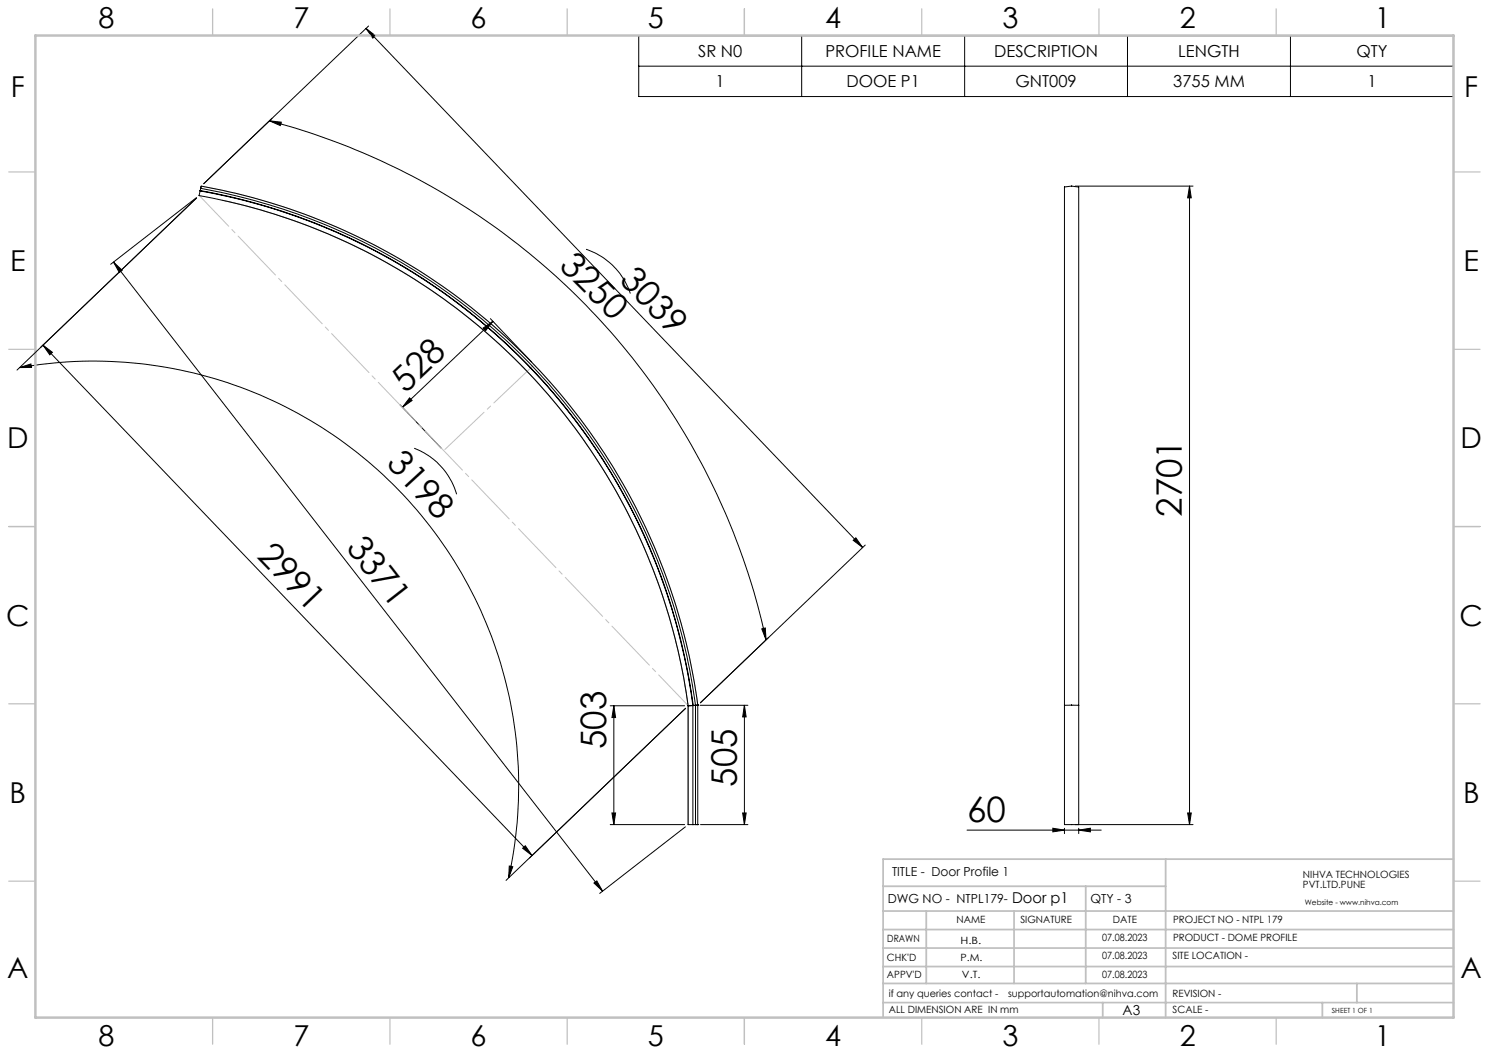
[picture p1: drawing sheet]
<svg xmlns="http://www.w3.org/2000/svg" width="420mm" height="297mm" viewBox="0 0 420 297" stroke-linecap="round" stroke-linejoin="round" font-family="sans-serif">
<g fill="none" stroke="#000" stroke-width=".28">
<path d="M103.2 8l2.7 2.1-.7 .7zM103.2 8l140.1 146.4M104 7.3l-46.5 44.5 19.2-18.4M180.2 10.1h229.8v17.1h-229.8zM180.2 18.7h229.8M226.1 10.1v17.1M272.1 10.1v17.1M318 10.1v17.1M364 10.1v17.1M76 34.1l3.3 .4-.2 .9zM76 34.1a194.1 194.1 0 0 1 140.1 146.4M55.4 55.8l-24.2 18.7"/>
<path d="M55.5 55.8l-50.7 48.6M56.2 55.2a169.2 169.2 0 0 1 137.9 143.9M56.2 55.1v.1M56.4 53.9h.1M56.4 53.9a170.4 170.4 0 0 1 139 145.1M56.4 53.9l-.2 1.2M56.5 53.8a170.8 170.8 0 0 1 139.1 145.2M56.5 53.7v.1M56.5 53.8h-.1M56.6 53.1a171.2 171.2 0 0 1 139.6 145.8M56.6 53.1h.1M56.6 53.1l-.1 .6"/>
<path d="M56.7 52.7l.1-.2a171.9 171.9 0 0 1 140 146.4M56.7 52.7v.1M56.7 52.8l-.1 .3M300.2 52.8v146.1M300.2 52.8h.1M300.3 52.7l1.9-.2 2.1 .2v146.2M303.3 52.5h33.2M335.5 52.5l.5 3.3h-1zM335.5 52.5v180.1M32 73.9l2.5 2.3-.8 .7zM32 73.9l138 177.5M165.3 70.3a19.6 19.6 0 0 1 12.5 12.5"/>
<path d="M12.1 97.4l138 143.9M12.1 97.4l2.7 2-.8 .7zM136.3 92.5l2.7-1.9-2 2.7zM138.3 89.9l11.7 12.2M139 90.6l-25.5 24.3M5.5 103.7l3.2-1 .2 .9zM5.5 103.7a119.9 119.9 0 0 1 138 143.9M112.8 114.2l11.7 12.2M115.5 112.2l.7 .8-2.7 1.9zM116.8 126.4a19.8 19.8 0 0 1 12 13M240.7 152.4l.7-.7 1.9 2.7zM244.1 153.7l-46.5 44.5 19.2-18.4"/>
<path d="M214.9 177.4l1-.3 .2 3.4zM172.1 199.1h21M173.1 199.1l.5 3.3h-1zM173.1 199.1v33.5M194.1 199.1h.1M194.1 199.1v33.5M195.4 199h.1M195.4 199l-1.3 .1M195.4 199h.2M195.4 199v33.6M196.2 199v33.6M196.2 198.9h.1"/>
<path d="M196.2 198.9l-.6 .1M196.2 198.9h.4M196.6 198.9h.1M196.8 198.9h.1M196.8 198.9v33.7M196.8 198.9h-.2M197.5 198.9h13.5M210 198.9v33.7M210 198.9l.5 3.3h-1zM300.2 198.9h.1M300.2 198.9v33.7M302.2 198.9h.1"/>
<path d="M302.2 198.9h-1.9M302.3 198.9h1.9M304.2 198.9h.1M304.3 198.9l-.1 33.7M147.4 239.3l.8-.8 1.9 2.8zM172.1 232.6h21M172.6 229.3h1l-.5 3.3zM193.3 233.2l-24.1 18.8M194.1 232.6h.1M194.1 232.6h2.7M195.5 232.6h.1M196.6 232.6h.1"/>
<path d="M196.8 232.6h.1M197.6 232.6h13.4M209.5 229.3h1l-.5 3.3zM272.8 234.1h37.8M297 233.6l3.2 .5-3.2 .5zM300.2 233.6v1.5M300.2 232.6h.1M300.3 232.6h36.2M304.3 234.1l3.3-.5v1zM304.3 233.6v1.5M335 229.3h1l-.5 3.3zM143.7 244.3l.9 .2-1.1 3.1z"/>
<path d="M149.4 242l44-42.2-50.7 48.5M167.5 249.1l.8-.6 1.7 2.9z"/>
</g>
<path d="M56.8 52.5a171.9 171.9 0 0 1 140 146.4" fill="none" stroke="#c0c0c0" stroke-width=".28"/>
<path d="M62.7 56.5a169.1 169.1 0 0 1 131.4 142.6v33.5" fill="none" stroke="#808080" stroke-width=".28"/>
<path d="M56.2 55.1l137.9 144" fill="none" stroke="#c0c0c0" stroke-width=".28" stroke-dasharray="15.2 1.3 1.3 1.3" stroke-dashoffset="3.2"/>
<path d="M125.2 127.1l25.5-24.3" fill="none" stroke="#c0c0c0" stroke-width=".28" stroke-dasharray="15.2 1.3 1.3 1.3" stroke-dashoffset="-.5"/>
<g fill="none" stroke="#c0c0c0" stroke-width=".35">
<path d="M60 2.5v7.5M110 2.5v7.5M160 2.5v7.5M210 2.5v7.5M260 2.5v7.5M310 2.5v7.5M360 2.5v7.5M2.5 48.5h7.5M410 48.5h7.5M2.5 98.5h7.5M410 98.5h7.5M2.5 148.5h7.5"/>
<path d="M410 148.5h7.5M2.5 198.5h7.5M410 198.5h7.5M2.5 248.5h7.5M410 248.5h7.5M60 287v7.5M110 287v7.5M160 287v7.5M210 287v7.5M260 287v7.5M310 287v7.5M360 287v7.5"/>
</g>
<g fill="none" stroke="#c0c0c0" stroke-width=".5">
<path d="M249.1 257h160.9M249.1 250h79.7M261.3 257v20.4M286 257v20.4M306.2 250v27.4M328.8 242.3v44.7M410 242.3h-160.9v44.7M249.1 272.6h160.9M249.1 267.4h160.9M249.1 262.2h160.9M249.1 277.4h160.9M382.7 277.4v5.4"/>
<path d="M249.1 282.8h160.9M311 282.8v4.2M373 282.8v4.2"/>
</g>
<path d="M10 10h400v277h-400z" fill="none" stroke="#c0c0c0" stroke-width=".7"/>
<g fill="#000">
<path d="M335.5 52.5l.5 3.3h-1zM335 229.3h1l-.5 3.3z"/>
<path d="M32 73.9l2.5 2.3-.8 .7zM167.5 249.1l.8-.6 1.7 2.9z"/>
<path d="M12.1 97.4l2.7 2-.8 .7zM147.4 239.3l.8-.8 1.9 2.8z"/>
<path d="M115.5 112.2l.7 .8-2.7 1.9zM136.3 92.5l2.7-1.9-2 2.7z"/>
<path d="M240.7 152.4l.7-.7 1.9 2.7zM103.2 8l2.7 2.1-.7 .7z"/>
<path d="M214.9 177.4l1-.3 .2 3.4zM76 34.1l3.3 .4-.2 .9z"/>
<path d="M172.6 229.3h1l-.5 3.3zM173.1 199.1l.5 3.3h-1z"/>
<path d="M209.5 229.3h1l-.5 3.3zM210 198.9l.5 3.3h-1z"/>
<path d="M297 233.6l3.2 .5-3.2 .5zM304.3 234.1l3.3-.5v1z"/>
<path d="M143.7 244.3l.9 .2-1.1 3.1zM5.5 103.7l3.2-1 .2 .9z"/>
</g>
<g font-size="9.9">
<text x="157.5" y="75.2" transform="rotate(45 157.5 75.2)">3250</text>
<text x="174.5" y="79.3" transform="rotate(46 174.5 79.3)">3039</text>
<text x="114.4" y="111.1" transform="rotate(-44 114.4 111.1)">528</text>
<text x="108.8" y="131" transform="rotate(47 108.8 131)">3198</text>
<text x="333.4" y="145.8" transform="rotate(-90 333.4 145.8)">2701</text>
<text x="97.4" y="154.5" transform="rotate(52 97.4 154.5)">3371</text>
<text x="72.3" y="157" transform="rotate(46 72.3 157)">2991</text>
<text x="171" y="211.3" transform="rotate(-90 171 211.3)">503</text>
<text x="207.8" y="221.8" transform="rotate(-90 207.8 221.8)">505</text>
<text x="272.8" y="232">60</text>
</g>
<g font-size="8.1">
<text x="27.8" y="8">8</text>
<text x="82.8" y="8">7</text>
<text x="132.8" y="8">6</text>
<text x="182.8" y="8">5</text>
<text x="232.8" y="8">4</text>
<text x="282.8" y="8">3</text>
<text x="332.8" y="8">2</text>
<text x="387.8" y="8">1</text>
<text x="3" y="27.2">F</text>
<text x="413" y="27.2">F</text>
<text x="2.8" y="76.5">E</text>
<text x="412.8" y="76.5">E</text>
<text x="2" y="126.5">D</text>
<text x="412" y="126.5">D</text>
<text x="1.7" y="176.5">C</text>
<text x="411.7" y="176.5">C</text>
<text x="2.7" y="226.5">B</text>
<text x="412.7" y="226.5">B</text>
<text x="2" y="275.7">A</text>
<text x="412" y="275.7">A</text>
<text x="27.8" y="295">8</text>
<text x="82.8" y="295">7</text>
<text x="132.8" y="295">6</text>
<text x="182.8" y="295">5</text>
<text x="232.8" y="295">4</text>
<text x="282.8" y="295">3</text>
<text x="332.8" y="295">2</text>
<text x="387.8" y="295">1</text>
</g>
<g font-size="4.7">
<text x="196.9" y="16">SR N0</text>
<text x="232.8" y="16">PROFILE NAME</text>
<text x="280.4" y="16">DESCRIPTION</text>
<text x="332.4" y="16">LENGTH</text>
<text x="382.6" y="16">QTY</text>
<text x="201.9" y="24.6">1</text>
<text x="238.8" y="24.6">DOOE P1</text>
<text x="286.4" y="24.6">GNT009</text>
<text x="330.9" y="24.6">3755 MM</text>
<text x="385.7" y="24.6">1</text>
</g>
<text font-size="4.2" x="285.5" y="254.7">Door p1</text>
<text font-size="3.9" x="316.7" y="286.4">A3</text>
<g font-size="3.5">
<text x="251.6" y="247">TITLE - Door Profile 1</text>
<text x="250.4" y="254.8">DWG NO - NTPL179-</text>
<text x="307.6" y="254.8">QTY - 3</text>
</g>
<g font-size="2.8">
<text x="367.5" y="247.7">NIHVA TECHNOLOGIES</text>
<text x="367.5" y="250.5">PVT.LTD.PUNE</text>
<text x="269.8" y="260.4">NAME</text>
<text x="287.8" y="260.4">SIGNATURE</text>
<text x="313.9" y="260.5">DATE</text>
<text x="330.9" y="260.5">PROJECT NO - NTPL 179</text>
<text x="250.3" y="265.7">DRAWN</text>
<text x="270.9" y="266.1">H.B.</text>
<text x="310.9" y="265.5">07.08.2023</text>
<text x="330.9" y="265.5">PRODUCT - DOME PROFILE</text>
<text x="250.2" y="271.1">CHK'D</text>
<text x="250.2" y="275.8">APPV'D</text>
<text x="270.9" y="271.1">P.M.</text>
<text x="271.3" y="275.8">V.T.</text>
<text x="310.9" y="270.6">07.08.2023</text>
<text x="310.9" y="275.8">07.08.2023</text>
<text x="330.7" y="270.6">SITE LOCATION -</text>
<text x="250.7" y="281.1">if any queries contact -</text>
<text x="284.3" y="281.1">supportautomation@nihva.com</text>
<text x="330.7" y="281.1">REVISION -</text>
<text x="250.7" y="285.6">ALL DIMENSION ARE IN mm</text>
<text x="330.7" y="285.6">SCALE -</text>
</g>
<text font-size="2.1" x="368.1" y="255.1">Website - www.nihva.com</text>
<text font-size="2" x="375.7" y="285.6">SHEET 1 OF 1</text>
</svg>
